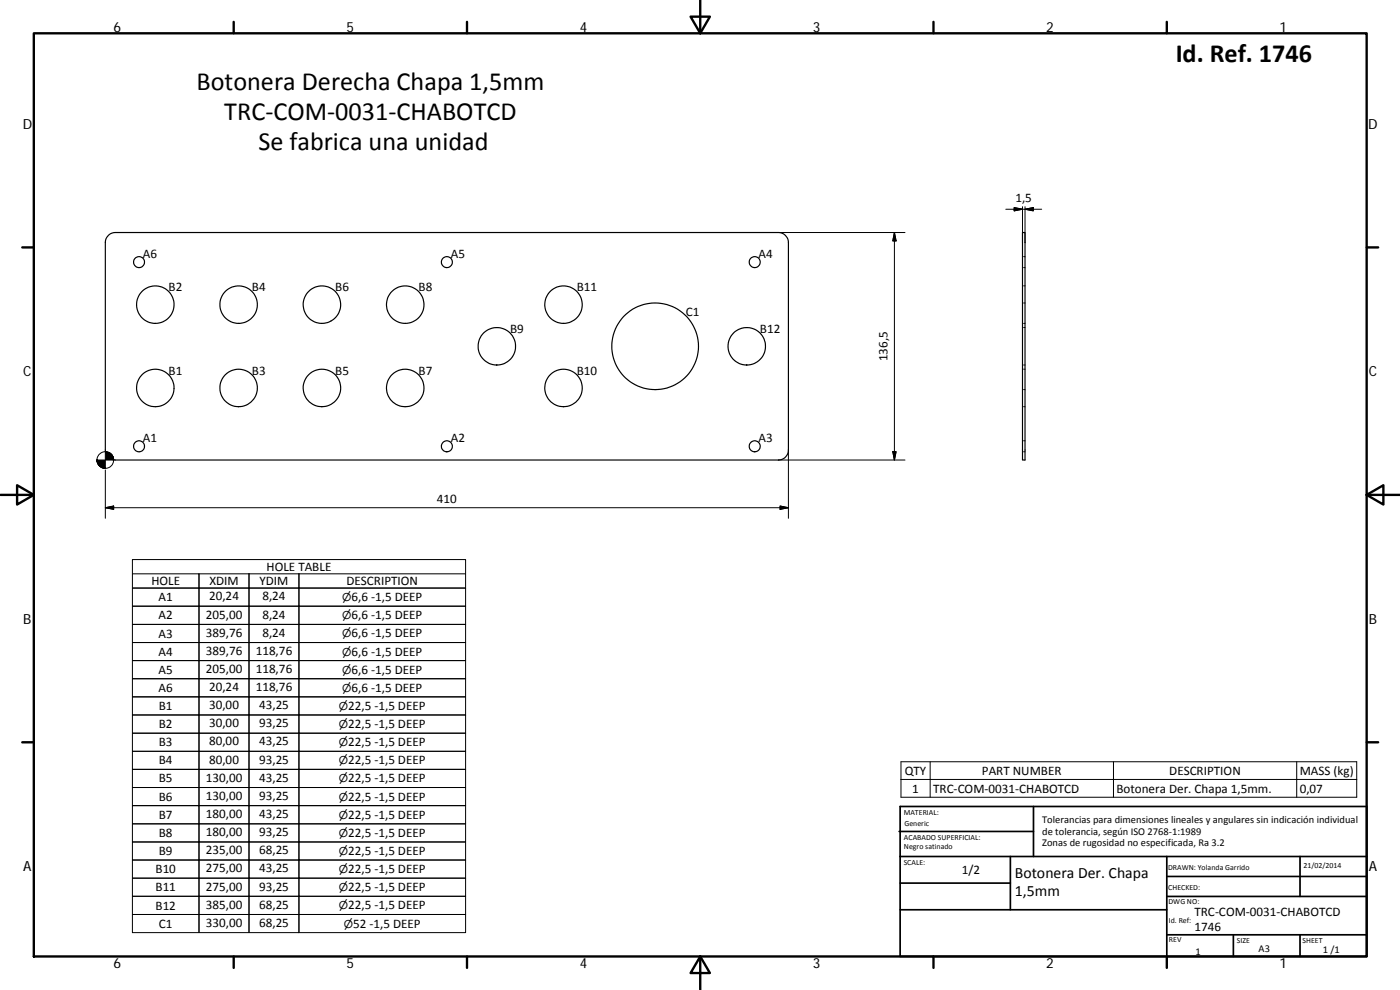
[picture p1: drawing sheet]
<svg xmlns="http://www.w3.org/2000/svg" width="420mm" height="297mm" viewBox="0 0 420 297" stroke-linecap="round" stroke-linejoin="round" font-family="sans-serif">
<g fill="none" stroke="#000" stroke-width=".36">
<path d="M32.5 70.7l1-.7 1.1-.2h199a3 3 0 0 1 3 3v62.2a3 3 0 0 1-3 3h-199a3 3 0 0 1-3-3v-62.2l.2-1.2zM306.9 69.8h.7v68.2h-.7z"/>
<circle cx="41.7" cy="78.6" r="1.65"/>
<circle cx="134.1" cy="78.6" r="1.64"/>
<circle cx="226.5" cy="78.6" r="1.65"/>
<circle cx="46.6" cy="91.4" r="5.6"/>
<circle cx="71.6" cy="91.4" r="5.6"/>
<circle cx="96.6" cy="91.4" r="5.6"/>
<circle cx="121.6" cy="91.4" r="5.6"/>
<circle cx="169.1" cy="91.4" r="5.6"/>
<circle cx="46.6" cy="116.4" r="5.6"/>
<circle cx="71.6" cy="116.4" r="5.6"/>
<circle cx="96.6" cy="116.4" r="5.6"/>
<circle cx="121.6" cy="116.4" r="5.6"/>
<circle cx="149.1" cy="103.9" r="5.6"/>
<circle cx="169.1" cy="116.4" r="5.6"/>
<circle cx="196.6" cy="103.9" r="13"/>
<circle cx="224.1" cy="103.9" r="5.6"/>
<circle cx="41.7" cy="133.9" r="1.65"/>
<circle cx="134.1" cy="133.9" r="1.64"/>
<circle cx="226.5" cy="133.9" r="1.65"/>
</g>
<g fill="none" stroke="#000" stroke-width=".3">
<path d="M233.6 69.8h38M268.4 69.8v68.2M268.4 69.8l.5 2.5h-1zM301.8 62.8h10.8M304.4 62.3l2.5 .5-2.5 .5zM306.9 77h.2M306.9 62v10.8M307.4 77h.2M307.6 62v10.8M307.6 62.8l2.5-.5v1zM306.9 90.9h.2M306.9 98.3h.2"/>
<path d="M306.9 97h.2M306.9 85.8h.2M306.9 80.3h.2M307.4 90.9h.2M307.4 98.3h.2M307.4 97h.2M307.4 85.8h.2M307.4 80.3h.2M306.9 116.9h.2M306.9 109.5h.2M306.9 110.8h.2M307.4 116.9h.2"/>
<path d="M307.4 109.5h.2M307.4 110.8h.2M233.6 138h38M236.6 135v20.5M267.9 135.5h1l-.5 2.5zM306.9 122h.2M306.9 132.2h.2M306.9 135.6h.2M307.4 122h.2M307.4 132.2h.2M307.4 135.6h.2M31.6 152.3l2.5-.5v1z"/>
<path d="M31.6 152.3h205M31.6 141v14.5M234.1 151.8l2.5 .5-2.5 .5zM39.7 172.2h20v4.2M39.7 167.9h100v111.9h-100zM74.7 172.2v107.6M89.7 176.4v5.5h50h-100h20v5.4M139.7 172.2h-80v107.6v-5.4h-20h100h-50v-5.5M59.7 181.9v-5.5h-20h100h-50v-4.2v107.6M89.7 181.9v5.4h50h-100h20v5.5M89.7 187.3v5.5h50h-100h20v5.4M89.7 192.8v5.4h50h-100h20v5.4"/>
<path d="M89.7 198.2v5.4h50h-100h20v5.5M89.7 203.6v5.5h50h-100h20v5.4M89.7 209.1v5.4h50h-100h20v5.5M89.7 214.5v5.5h50h-100h20v5.4M89.7 220v5.4h50h-100h20v5.4M89.7 225.4v5.4h50h-100h20v5.5M89.7 230.8v5.5h50h-100h20v5.4M89.7 236.3v5.4h50h-100h20v5.5M270.4 228.6h136.8v10.6h-136.8zM270.4 233.9h136.8M279.2 228.6v10.6M334.2 228.6v10.6"/>
<path d="M389.2 228.6v10.6M89.7 241.7v5.5h50h-100h20v5.4M89.7 247.2v5.4h50h-100h20v5.4M89.7 252.6v5.4h50h-100h20v5.5M89.7 258v5.5h50h-100h20v5.4M89.7 263.5v5.4h50h-100h20v5.5"/>
<circle cx="31.6" cy="138" r="2.5"/>
</g>
<g fill="none" stroke="#000" stroke-width=".71">
<path d="M10.1 10h400.1v277h-400.1zM70.1 6.6v3.4M140.2 6.6v3.4M207.3 5h5.8l-2.9 5zM210.2 0v10M280.2 6.6v3.4M350.2 6.6v3.4M6.7 74.2h3.4M410.2 74.2h3.4M.2 148.5h9.9M5.1 145.6l5 2.9-5 2.9zM410.2 148.5l5-2.9v5.8z"/>
<path d="M410.2 148.5h9.9M6.7 222.7h3.4M410.2 222.7h3.4M70.1 287v3.4M140.2 287v3.4M210.2 287l2.9 5h-5.8zM210.2 287v10M280.2 287v3.4M350.2 287v3.4"/>
</g>
<g fill="none" stroke="#000" stroke-width=".51">
<path d="M269.8 249.5h40.4M270.1 257h140.1M270.1 242h140.1v45h-140.1zM303.2 257v16M310.2 242v15M350.2 257v30M390.2 257v12M270.1 273h80.1M270.1 265h33.1M350.2 269h60M350.2 263h60M350.2 280.5h60"/>
<path d="M370.2 280.5v6.5M390.2 280.5v6.5"/>
</g>
<g fill="#000" stroke="#000" stroke-width=".3">
<path d="M268.4 69.8l.5 2.5h-1zM304.4 62.3l2.5 .5-2.5 .5zM307.6 62.8l2.5-.5v1zM29.1 138l.1 .7zM29.1 138l.2 1.1zM29.1 138l.4 1.4zM29.1 138l.6 1.7zM29.1 138l.9 1.9zM29.1 138l1.2 2.1-.3-.2zM29.1 138l1.5 2.3zM29.1 138l1.8 2.4-.3-.1zM29.1 138l2.2 2.5-.4-.1z"/>
<path d="M29.1 138l2.5 2.5h-.3zM31.6 135.5l2.5 2.5h-2.5zM34 137.3l.1 .7zM33.9 137l.2 1zM33.7 136.7l.4 1.3zM33.5 136.4l.6 1.6zM33.3 136.1l.8 1.9zM32.9 135.9l.4 .2 .8 1.9zM32.6 135.8l.3 .1 1.2 2.1zM32.3 135.6l.3 .2 1.5 2.2zM32 135.6h.3l1.8 2.4zM31.6 135.5l.4 .1 2.1 2.4z"/>
<path d="M267.9 135.5h1l-.5 2.5zM29.1 138h2.5v2.5zM31.6 152.3l2.5-.5v1zM234.1 151.8l2.5 .5-2.5 .5z"/>
</g>
<g font-size="7.9">
<text x="352.8" y="18.5">Id. Ref. 1746</text>
<text x="59" y="27.1">Botonera Derecha Chapa 1,5mm</text>
<text x="67.3" y="36.1">TRC‐COM‐0031‐CHABOTCD</text>
<text x="77.6" y="45.1">Se fabrica una unidad</text>
</g>
<g font-size="4.7">
<text x="304.6" y="263.6">Botonera Der. Chapa</text>
<text x="304.6" y="268.9">1,5mm</text>
</g>
<g font-size="4.2">
<text x="34" y="9.6">6</text>
<text x="104" y="9.6">5</text>
<text x="174" y="9.6">4</text>
<text x="244" y="9.6">3</text>
<text x="314" y="9.6">2</text>
<text x="384" y="9.6">1</text>
<text x="6.8" y="38.7">D</text>
<text x="410.6" y="38.7">D</text>
<text x="7" y="112.9">C</text>
<text x="410.8" y="112.9">C</text>
<text x="7" y="187.1">B</text>
<text x="410.8" y="187.1">B</text>
<text x="7" y="261.3">A</text>
<text x="410.8" y="261.3">A</text>
<text x="34" y="290.4">6</text>
<text x="104" y="290.4">5</text>
<text x="174" y="290.4">4</text>
<text x="244" y="290.4">3</text>
<text x="314" y="290.4">2</text>
<text x="384" y="290.4">1</text>
</g>
<g font-size="3.9">
<text x="304.7" y="60.7">1,5</text>
<text x="42.9" y="77.5">A6</text>
<text x="135.3" y="77.5">A5</text>
<text x="227.7" y="77.5">A4</text>
<text x="50.6" y="87.4">B2</text>
<text x="75.6" y="87.4">B4</text>
<text x="100.6" y="87.4">B6</text>
<text x="125.6" y="87.4">B8</text>
<text x="173.1" y="87.4">B11</text>
<text x="205.8" y="94.7">C1</text>
<text x="153.1" y="99.9">B9</text>
<text x="228.1" y="99.9">B12</text>
<text x="50.6" y="112.4">B1</text>
<text x="75.6" y="112.4">B3</text>
<text x="100.6" y="112.4">B5</text>
<text x="125.6" y="112.4">B7</text>
<text x="173.1" y="112.4">B10</text>
<text x="266.3" y="108.4" transform="rotate(-90 266.3 108.4)">136,5</text>
<text x="42.9" y="132.7">A1</text>
<text x="135.3" y="132.7">A2</text>
<text x="227.7" y="132.7">A3</text>
<text x="131.1" y="150.8">410</text>
<text x="80" y="171.3">HOLE TABLE</text>
<text x="45.4" y="175.5">HOLE</text>
<text x="62.8" y="175.5">XDIM</text>
<text x="77.9" y="175.5">YDIM</text>
<text x="104" y="175.5">DESCRIPTION</text>
<text x="47.6" y="180.4">A1</text>
<text x="47.6" y="185.8">A2</text>
<text x="61.8" y="185.6">205,00</text>
<text x="62.7" y="180.1">20,24</text>
<text x="78.7" y="180.1">8,24</text>
<text x="78.7" y="185.6">8,24</text>
<text x="105.5" y="180.4">6,6 ‐1,5 DEEP</text>
<text x="105.5" y="185.8">6,6 ‐1,5 DEEP</text>
<text x="47.6" y="191.3">A3</text>
<text x="61.8" y="191">389,76</text>
<text x="78.7" y="191">8,24</text>
<text x="105.5" y="191.2">6,6 ‐1,5 DEEP</text>
<text x="47.6" y="196.7">A4</text>
<text x="61.8" y="196.5">389,76</text>
<text x="76.8" y="196.5">118,76</text>
<text x="105.5" y="196.7">6,6 ‐1,5 DEEP</text>
<text x="47.6" y="202.1">A5</text>
<text x="61.8" y="201.9">205,00</text>
<text x="76.8" y="201.9">118,76</text>
<text x="105.5" y="202.1">6,6 ‐1,5 DEEP</text>
<text x="47.6" y="207.6">A6</text>
<text x="62.7" y="207.3">20,24</text>
<text x="76.8" y="207.3">118,76</text>
<text x="105.5" y="207.6">6,6 ‐1,5 DEEP</text>
<text x="47.7" y="213">B1</text>
<text x="62.7" y="212.8">30,00</text>
<text x="77.8" y="212.8">43,25</text>
<text x="104.5" y="213">22,5 ‐1,5 DEEP</text>
<text x="47.7" y="218.5">B2</text>
<text x="62.7" y="218.2">30,00</text>
<text x="77.8" y="218.2">93,25</text>
<text x="104.5" y="218.4">22,5 ‐1,5 DEEP</text>
<text x="47.7" y="223.9">B3</text>
<text x="62.7" y="223.7">80,00</text>
<text x="77.8" y="223.7">43,25</text>
<text x="104.5" y="223.9">22,5 ‐1,5 DEEP</text>
<text x="47.7" y="229.4">B4</text>
<text x="62.7" y="229.1">80,00</text>
<text x="77.8" y="229.1">93,25</text>
<text x="104.5" y="229.3">22,5 ‐1,5 DEEP</text>
<text x="271.5" y="232.5">QTY</text>
<text x="294.7" y="232.5">PART NUMBER</text>
<text x="350.9" y="232.5">DESCRIPTION</text>
<text x="390" y="232.6">MASS (kg)</text>
<text x="47.7" y="234.8">B5</text>
<text x="61.8" y="234.5">130,00</text>
<text x="61.8" y="240">130,00</text>
<text x="77.8" y="234.5">43,25</text>
<text x="77.8" y="240">93,25</text>
<text x="104.5" y="234.8">22,5 ‐1,5 DEEP</text>
<text x="273.8" y="237.8">1</text>
<text x="280" y="237.8">TRC‐COM‐0031‐CHABOTCD</text>
<text x="335.1" y="237.9">Botonera Der. Chapa 1,5mm.</text>
<text x="390" y="237.8">0,07</text>
<text x="47.7" y="240.2">B6</text>
<text x="47.7" y="245.7">B7</text>
<text x="61.8" y="245.4">180,00</text>
<text x="77.8" y="245.4">43,25</text>
<text x="104.5" y="240.2">22,5 ‐1,5 DEEP</text>
<text x="104.5" y="245.6">22,5 ‐1,5 DEEP</text>
<text x="47.7" y="251.1">B8</text>
<text x="61.8" y="250.9">180,00</text>
<text x="77.8" y="250.9">93,25</text>
<text x="104.5" y="251.1">22,5 ‐1,5 DEEP</text>
<text x="47.7" y="256.6">B9</text>
<text x="61.8" y="256.3">235,00</text>
<text x="77.8" y="256.3">68,25</text>
<text x="104.5" y="256.5">22,5 ‐1,5 DEEP</text>
<text x="46.7" y="262">B10</text>
<text x="61.8" y="261.7">275,00</text>
<text x="77.8" y="261.7">43,25</text>
<text x="104.5" y="262">22,5 ‐1,5 DEEP</text>
<text x="288.7" y="262.3">1/2</text>
<text x="46.7" y="267.4">B11</text>
<text x="61.8" y="267.2">275,00</text>
<text x="77.8" y="267.2">93,25</text>
<text x="104.5" y="267.4">22,5 ‐1,5 DEEP</text>
<text x="46.7" y="272.9">B12</text>
<text x="61.8" y="272.6">385,00</text>
<text x="77.8" y="272.6">68,25</text>
<text x="104.5" y="272.8">22,5 ‐1,5 DEEP</text>
<text x="358.5" y="274.9">TRC‐COM‐0031‐CHABOTCD</text>
<text x="47.7" y="278.3">C1</text>
<text x="61.8" y="278.1">330,00</text>
<text x="77.8" y="278.1">68,25</text>
<text x="106" y="278.3">52 ‐1,5 DEEP</text>
<text x="358.5" y="279.4">1746</text>
</g>
<g font-size="3.3">
<text x="102.7" y="180.4">⌀</text>
<text x="102.7" y="185.8">⌀</text>
<text x="102.7" y="191.2">⌀</text>
<text x="102.7" y="196.7">⌀</text>
<text x="102.7" y="202.1">⌀</text>
<text x="102.7" y="207.6">⌀</text>
<text x="101.7" y="213">⌀</text>
<text x="101.7" y="218.4">⌀</text>
<text x="101.7" y="223.9">⌀</text>
<text x="101.7" y="229.3">⌀</text>
<text x="101.7" y="234.8">⌀</text>
<text x="101.7" y="240.2">⌀</text>
<text x="101.7" y="245.6">⌀</text>
<text x="101.7" y="251.1">⌀</text>
<text x="101.7" y="256.5">⌀</text>
<text x="101.7" y="262">⌀</text>
<text x="101.7" y="267.4">⌀</text>
<text x="101.7" y="272.8">⌀</text>
<text x="103.2" y="278.3">⌀</text>
</g>
<g font-size="3.1">
<text x="312.8" y="246.8">Tolerancias para dimensiones lineales y angulares sin indicación individual</text>
<text x="312.8" y="250.4">de tolerancia, según ISO 2768‐1:1989</text>
<text x="312.8" y="254">Zonas de rugosidad no especificada, Ra 3.2</text>
<text x="358.7" y="286.4">1</text>
<text x="377.7" y="285.6">A3</text>
<text x="397" y="285.9">1 /1</text>
</g>
<g font-size="2.4">
<text x="271.2" y="244.4">MATERIAL:</text>
<text x="271.3" y="251.9">ACABADO SUPERFICIAL:</text>
<text x="271.4" y="247.9">Generic</text>
<text x="271.3" y="254.6">Negro satinado</text>
<text x="271.2" y="259.7">SCALE:</text>
<text x="350.6" y="260.9">DRAWN: Yolanda Garrido</text>
<text x="391.2" y="260.6">21/02/2014</text>
<text x="350.6" y="267">CHECKED:</text>
<text x="350.7" y="271.4">DWG NO:</text>
<text x="350.8" y="276.8">Id. Ref:</text>
<text x="350.8" y="282.8">REV</text>
<text x="371.2" y="282.9">SIZE</text>
<text x="390.9" y="282.9">SHEET</text>
</g>
</svg>
